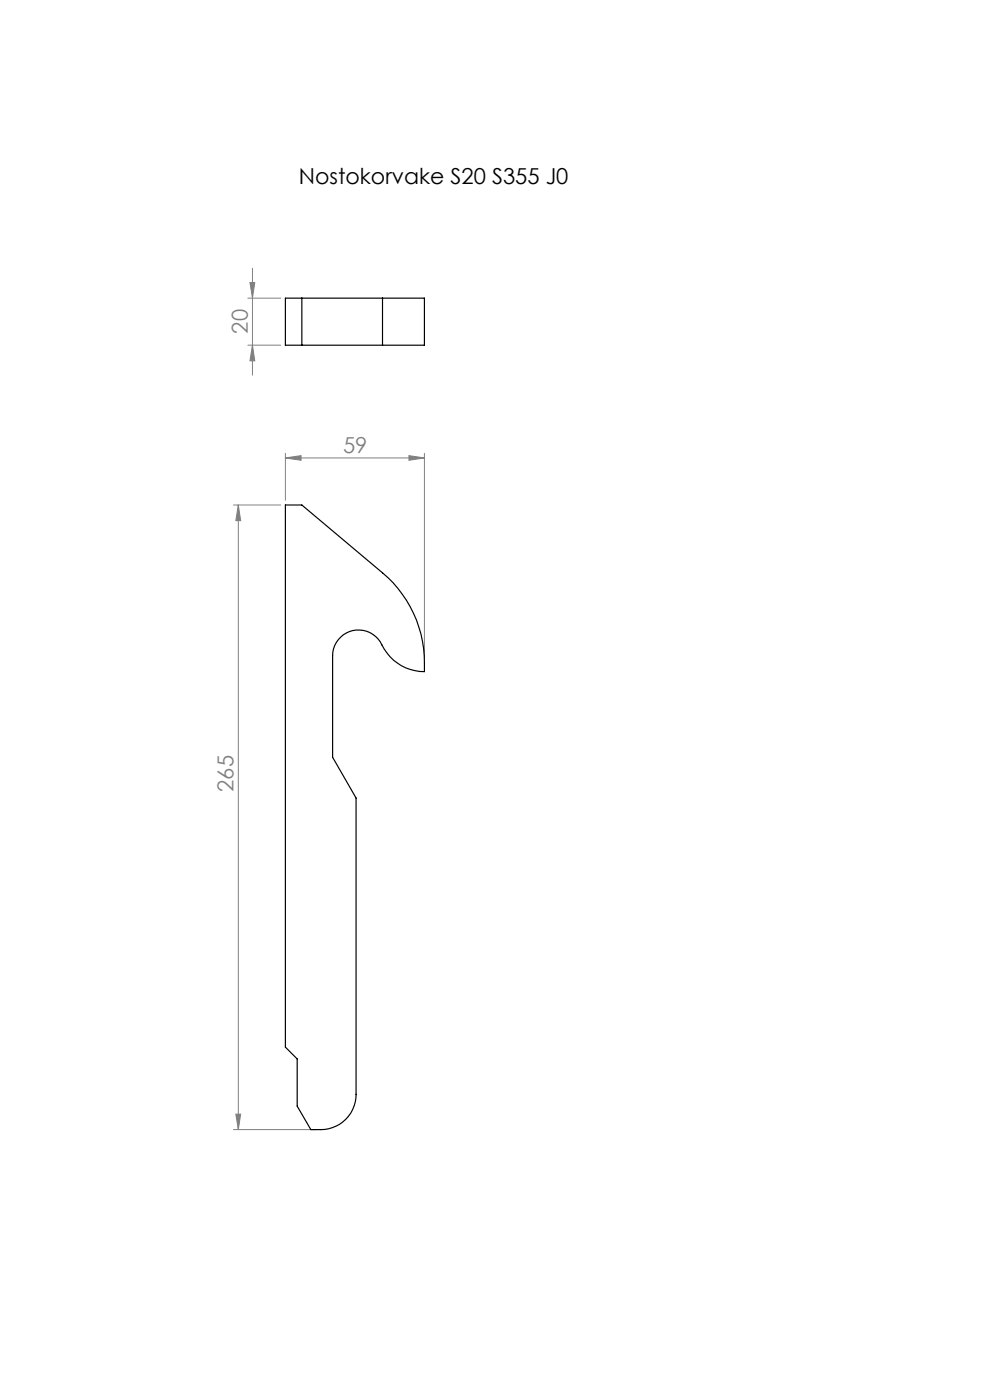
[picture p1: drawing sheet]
<svg xmlns="http://www.w3.org/2000/svg" width="210mm" height="297mm" viewBox="0 0 210 297" stroke-linecap="round" stroke-linejoin="round" font-family="sans-serif">
<g fill="none" stroke="#808080" stroke-width=".21">
<path d="M53 59.9h1l-.4 3.3zM53.6 56.9v22.7M52.6 73.2h6.9M52.6 63.2h6.9M53.6 73.2l.4 3.3h-1zM60.5 97.2l3.4-.5v.9zM60.5 96.2v9.9M60.5 97.2h29.5M86.7 96.7l3.3 .5-3.3 .4zM90 96.2v43.5M49.5 107.1h10M50.6 107.1l.4 3.4h-1z"/>
<path d="M50.6 107.1v132.5M49.5 239.6h17.5M50 236.4h1l-.4 3.2z"/>
</g>
<g fill="#808080">
<path d="M60.5 97.2l3.4-.5v.9zM86.7 96.7l3.3 .5-3.3 .4z"/>
<path d="M53.6 73.2l.4 3.3h-1zM53 59.9h1l-.4 3.3z"/>
<path d="M50.6 107.1l.4 3.4h-1zM50 236.4h1l-.4 3.2z"/>
</g>
<path d="M64 63.2v10M81.1 63.2h8.9v10h-8.9M81.1 63.2h-20.6v10h20.6M81.1 63.2v10M60.5 107.1h3.5l17.1 14.4a25.3 25.3 0 0 1 8.9 21 10.3 10.3 0 0 1-9.4-6.4 5.5 5.5 0 0 0-6.1-2.2 5.5 5.5 0 0 0-3.9 5.2v21.6l4.9 8.6v62.9a7.5 7.5 0 0 1-7.4 7.4h-2.2l-2.9-4.9v-10.1l-2.5-2.5z" fill="none" stroke="#000" stroke-width=".25"/>
<text font-size="4.7" x="63.4" y="39.1">Nostokorvake S20 S355 J0</text>
<g font-size="4.7" fill="#808080">
<text x="52.6" y="70.8" transform="rotate(-90 52.6 70.8)">20</text>
<text x="72.8" y="96.1">59</text>
<text x="49.5" y="168" transform="rotate(-90 49.5 168)">265</text>
</g>
</svg>
